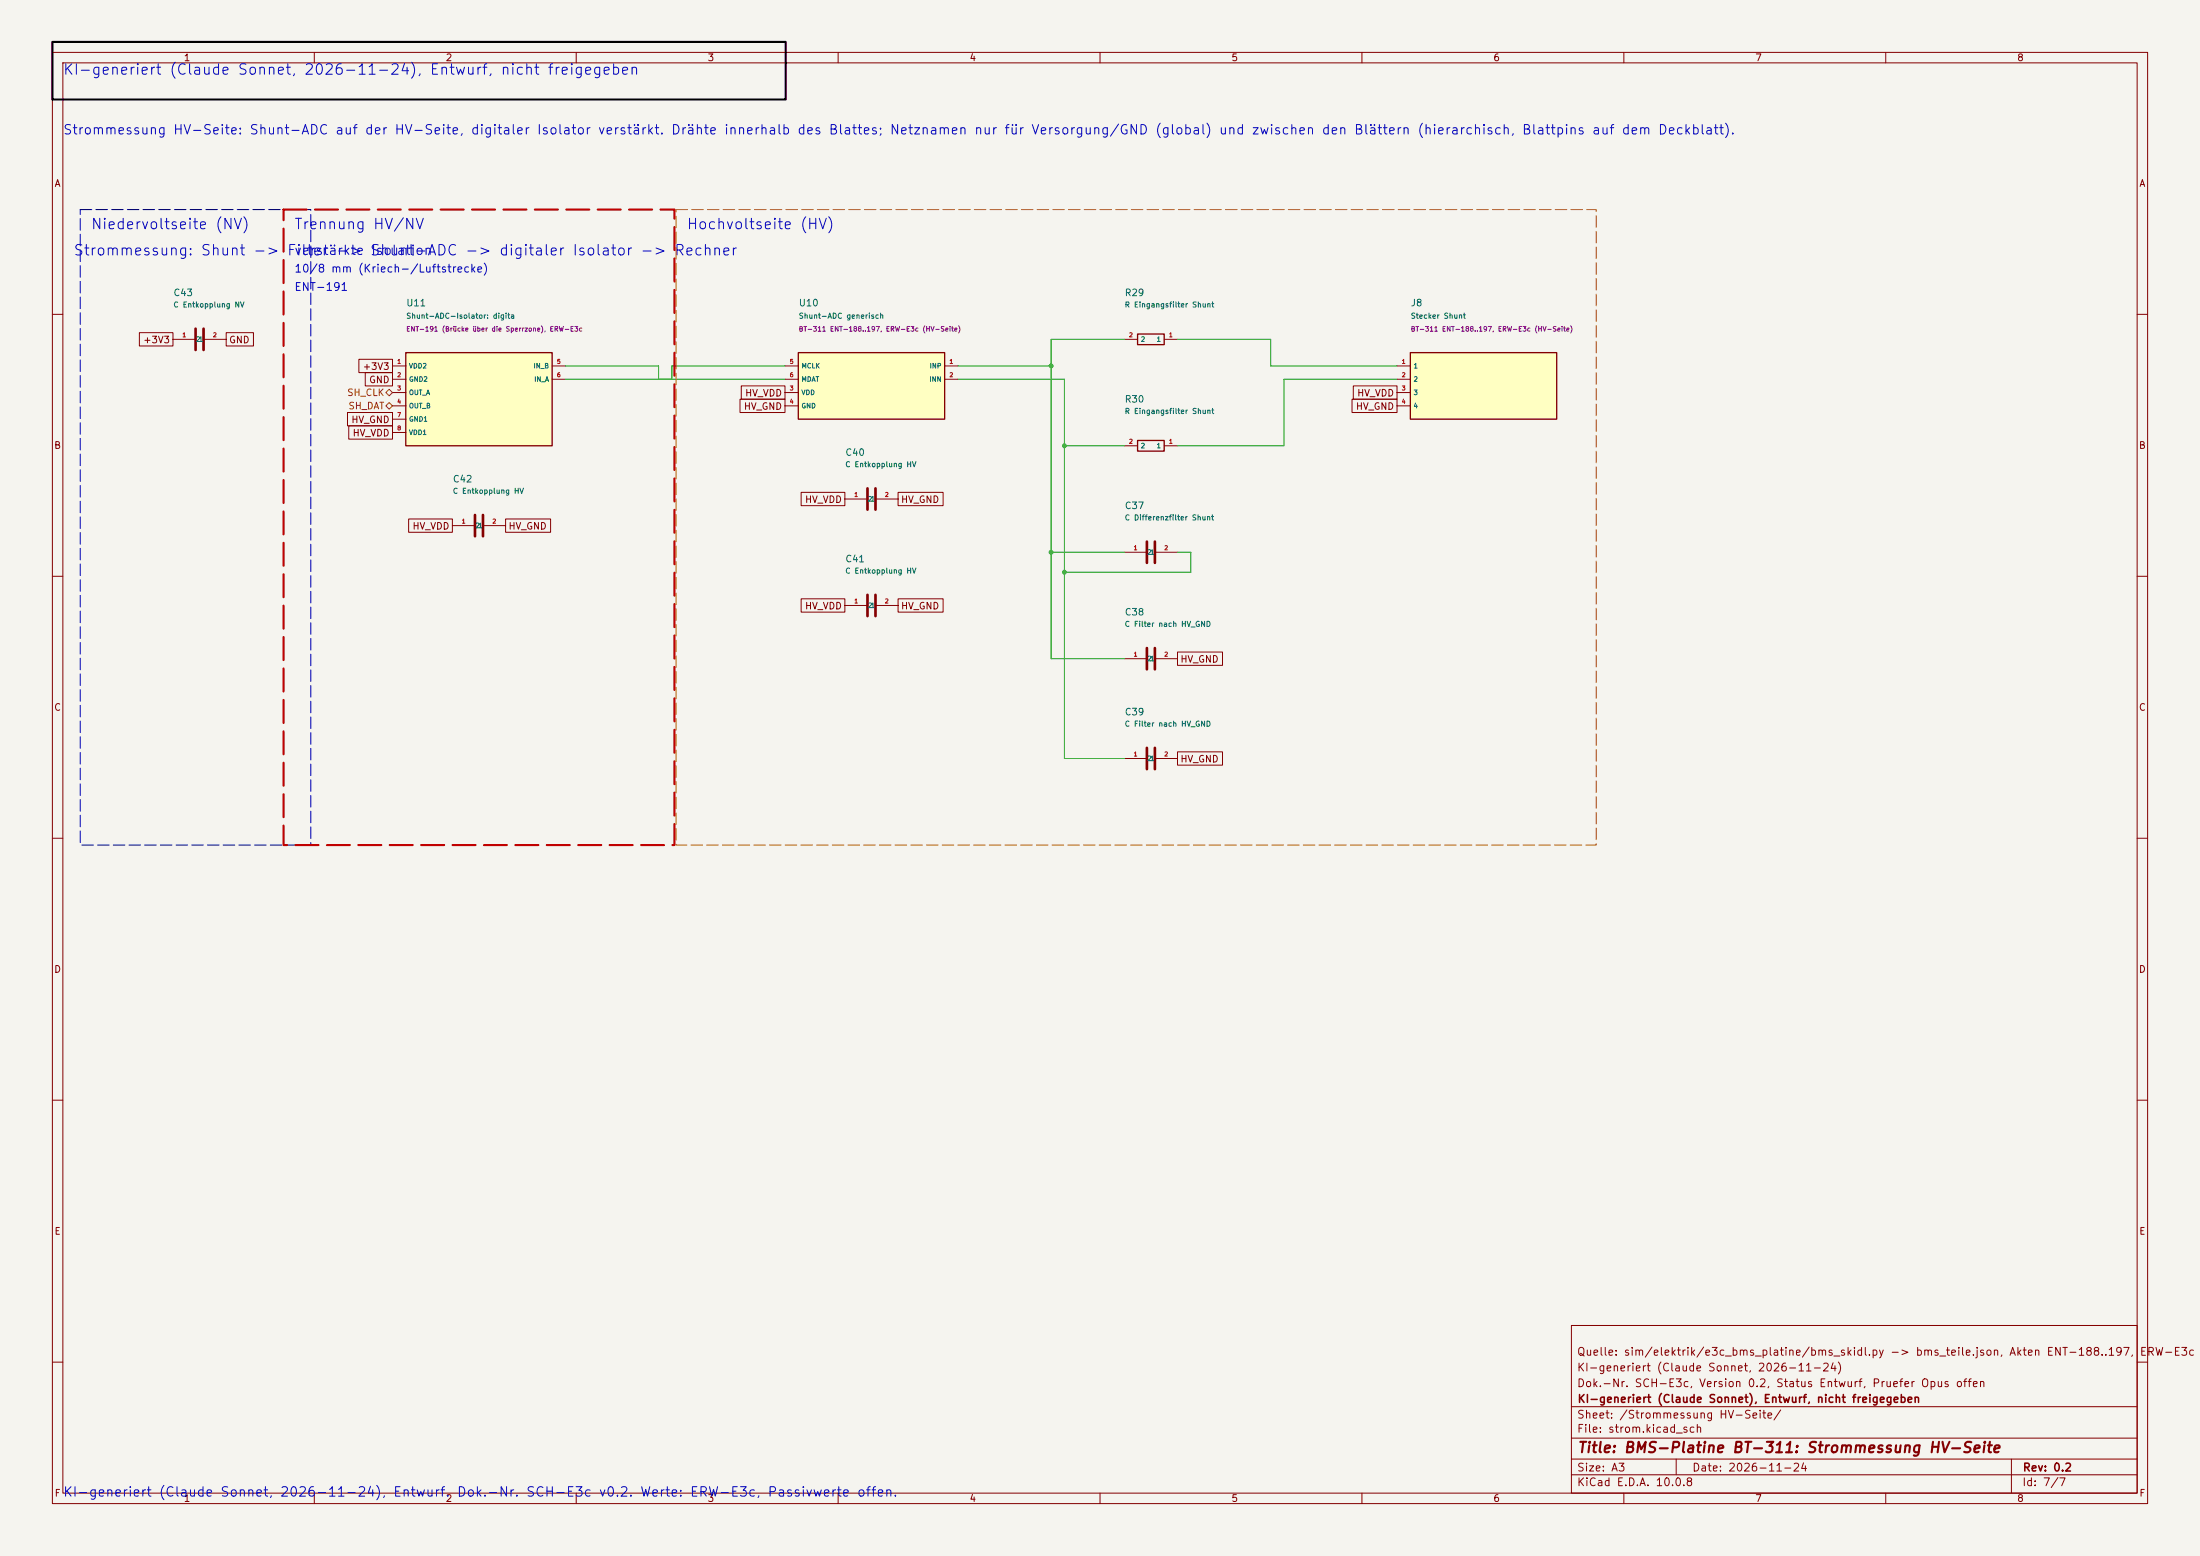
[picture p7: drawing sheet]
(kicad_sch (version 20250114) (generator "eeschema") (generator_version "10.0") (paper "A3")
(title_block (title "BMS-Platine BT-311: Strommessung HV-Seite") (date "2026-11-24") (rev "0.2") (company "KI-generiert (Claude Sonnet), Entwurf, nicht freigegeben") (comment 1 "Dok.-Nr. SCH-E3c, Version 0.2, Status Entwurf, Pruefer Opus offen") (comment 2 "KI-generiert (Claude Sonnet, 2026-11-24)") (comment 3 "Quelle: sim/elektrik/e3c_bms_platine/bms_skidl.py -> bms_teile.json, Akten ENT-188..197, ERW-E3c"))
(lib_symbols
 (symbol "bms:C43" (pin_names (offset 0.5)) (exclude_from_sim no) (in_bom yes) (on_board yes)
  (property "Reference" "U" (at 0 4.029999999999999 0) (effects (font (size 1.27 1.27))))
  (property "Value" "" (at 0 -4.029999999999999 0) (effects (font (size 1.27 1.27))))
  (property "Footprint" "" (at 0 0 0) (effects (font (size 1.27 1.27)) hide))
  (property "Datasheet" "" (at 0 0 0) (effects (font (size 1.27 1.27)) hide))
  (symbol "C43_0_1" (polyline (pts (xy -0.762 2.032) (xy -0.762 -2.032)) (stroke (width 0.508) (type default)) (fill (type none))) (polyline (pts (xy 0.762 2.032) (xy 0.762 -2.032)) (stroke (width 0.508) (type default)) (fill (type none))))
  (symbol "C43_1_1"
  (pin passive line (at -5.08 0 0) (length 4.318) (name "1" (effects (font (size 0.9 0.9)) hide)) (number "1" (effects (font (size 0.8 0.8)) hide)))
  (pin passive line (at 5.08 0 180) (length 4.318) (name "2" (effects (font (size 0.9 0.9)) hide)) (number "2" (effects (font (size 0.8 0.8)) hide)))))
 (symbol "bms:U11" (pin_names (offset 0.5)) (exclude_from_sim no) (in_bom yes) (on_board yes)
  (property "Reference" "U" (at 0 10.89 0) (effects (font (size 1.27 1.27))))
  (property "Value" "" (at 0 -10.89 0) (effects (font (size 1.27 1.27))))
  (property "Footprint" "" (at 0 0 0) (effects (font (size 1.27 1.27)) hide))
  (property "Datasheet" "" (at 0 0 0) (effects (font (size 1.27 1.27)) hide))
  (symbol "U11_0_1" (rectangle (start -13.97 -8.89) (end 13.97 8.89) (stroke (width 0.254) (type default)) (fill (type background))))
  (symbol "U11_1_1"
  (pin passive line (at -16.51 6.3500000000000005 0) (length 2.54) (name "VDD2" (effects (font (size 0.9 0.9)))) (number "1" (effects (font (size 0.8 0.8)))))
  (pin passive line (at -16.51 3.8100000000000005 0) (length 2.54) (name "GND2" (effects (font (size 0.9 0.9)))) (number "2" (effects (font (size 0.8 0.8)))))
  (pin passive line (at -16.51 1.2700000000000005 0) (length 2.54) (name "OUT_A" (effects (font (size 0.9 0.9)))) (number "3" (effects (font (size 0.8 0.8)))))
  (pin passive line (at -16.51 -1.2699999999999996 0) (length 2.54) (name "OUT_B" (effects (font (size 0.9 0.9)))) (number "4" (effects (font (size 0.8 0.8)))))
  (pin passive line (at -16.51 -3.8099999999999987 0) (length 2.54) (name "GND1" (effects (font (size 0.9 0.9)))) (number "7" (effects (font (size 0.8 0.8)))))
  (pin passive line (at -16.51 -6.35 0) (length 2.54) (name "VDD1" (effects (font (size 0.9 0.9)))) (number "8" (effects (font (size 0.8 0.8)))))
  (pin passive line (at 16.51 6.3500000000000005 180) (length 2.54) (name "IN_B" (effects (font (size 0.9 0.9)))) (number "5" (effects (font (size 0.8 0.8)))))
  (pin passive line (at 16.51 3.8100000000000005 180) (length 2.54) (name "IN_A" (effects (font (size 0.9 0.9)))) (number "6" (effects (font (size 0.8 0.8)))))))
 (symbol "bms:C42" (pin_names (offset 0.5)) (exclude_from_sim no) (in_bom yes) (on_board yes)
  (property "Reference" "U" (at 0 4.029999999999999 0) (effects (font (size 1.27 1.27))))
  (property "Value" "" (at 0 -4.029999999999999 0) (effects (font (size 1.27 1.27))))
  (property "Footprint" "" (at 0 0 0) (effects (font (size 1.27 1.27)) hide))
  (property "Datasheet" "" (at 0 0 0) (effects (font (size 1.27 1.27)) hide))
  (symbol "C42_0_1" (polyline (pts (xy -0.762 2.032) (xy -0.762 -2.032)) (stroke (width 0.508) (type default)) (fill (type none))) (polyline (pts (xy 0.762 2.032) (xy 0.762 -2.032)) (stroke (width 0.508) (type default)) (fill (type none))))
  (symbol "C42_1_1"
  (pin passive line (at -5.08 0 0) (length 4.318) (name "1" (effects (font (size 0.9 0.9)) hide)) (number "1" (effects (font (size 0.8 0.8)) hide)))
  (pin passive line (at 5.08 0 180) (length 4.318) (name "2" (effects (font (size 0.9 0.9)) hide)) (number "2" (effects (font (size 0.8 0.8)) hide)))))
 (symbol "bms:U10" (pin_names (offset 0.5)) (exclude_from_sim no) (in_bom yes) (on_board yes)
  (property "Reference" "U" (at 0 8.35 0) (effects (font (size 1.27 1.27))))
  (property "Value" "" (at 0 -8.35 0) (effects (font (size 1.27 1.27))))
  (property "Footprint" "" (at 0 0 0) (effects (font (size 1.27 1.27)) hide))
  (property "Datasheet" "" (at 0 0 0) (effects (font (size 1.27 1.27)) hide))
  (symbol "U10_0_1" (rectangle (start -13.97 -6.35) (end 13.97 6.35) (stroke (width 0.254) (type default)) (fill (type background))))
  (symbol "U10_1_1"
  (pin passive line (at -16.51 3.8099999999999996 0) (length 2.54) (name "MCLK" (effects (font (size 0.9 0.9)))) (number "5" (effects (font (size 0.8 0.8)))))
  (pin passive line (at -16.51 1.2699999999999996 0) (length 2.54) (name "MDAT" (effects (font (size 0.9 0.9)))) (number "6" (effects (font (size 0.8 0.8)))))
  (pin passive line (at -16.51 -1.2700000000000005 0) (length 2.54) (name "VDD" (effects (font (size 0.9 0.9)))) (number "3" (effects (font (size 0.8 0.8)))))
  (pin passive line (at -16.51 -3.8100000000000005 0) (length 2.54) (name "GND" (effects (font (size 0.9 0.9)))) (number "4" (effects (font (size 0.8 0.8)))))
  (pin passive line (at 16.51 3.8099999999999996 180) (length 2.54) (name "INP" (effects (font (size 0.9 0.9)))) (number "1" (effects (font (size 0.8 0.8)))))
  (pin passive line (at 16.51 1.2699999999999996 180) (length 2.54) (name "INN" (effects (font (size 0.9 0.9)))) (number "2" (effects (font (size 0.8 0.8)))))))
 (symbol "bms:C40" (pin_names (offset 0.5)) (exclude_from_sim no) (in_bom yes) (on_board yes)
  (property "Reference" "U" (at 0 4.029999999999999 0) (effects (font (size 1.27 1.27))))
  (property "Value" "" (at 0 -4.029999999999999 0) (effects (font (size 1.27 1.27))))
  (property "Footprint" "" (at 0 0 0) (effects (font (size 1.27 1.27)) hide))
  (property "Datasheet" "" (at 0 0 0) (effects (font (size 1.27 1.27)) hide))
  (symbol "C40_0_1" (polyline (pts (xy -0.762 2.032) (xy -0.762 -2.032)) (stroke (width 0.508) (type default)) (fill (type none))) (polyline (pts (xy 0.762 2.032) (xy 0.762 -2.032)) (stroke (width 0.508) (type default)) (fill (type none))))
  (symbol "C40_1_1"
  (pin passive line (at -5.08 0 0) (length 4.318) (name "1" (effects (font (size 0.9 0.9)) hide)) (number "1" (effects (font (size 0.8 0.8)) hide)))
  (pin passive line (at 5.08 0 180) (length 4.318) (name "2" (effects (font (size 0.9 0.9)) hide)) (number "2" (effects (font (size 0.8 0.8)) hide)))))
 (symbol "bms:C41" (pin_names (offset 0.5)) (exclude_from_sim no) (in_bom yes) (on_board yes)
  (property "Reference" "U" (at 0 4.029999999999999 0) (effects (font (size 1.27 1.27))))
  (property "Value" "" (at 0 -4.029999999999999 0) (effects (font (size 1.27 1.27))))
  (property "Footprint" "" (at 0 0 0) (effects (font (size 1.27 1.27)) hide))
  (property "Datasheet" "" (at 0 0 0) (effects (font (size 1.27 1.27)) hide))
  (symbol "C41_0_1" (polyline (pts (xy -0.762 2.032) (xy -0.762 -2.032)) (stroke (width 0.508) (type default)) (fill (type none))) (polyline (pts (xy 0.762 2.032) (xy 0.762 -2.032)) (stroke (width 0.508) (type default)) (fill (type none))))
  (symbol "C41_1_1"
  (pin passive line (at -5.08 0 0) (length 4.318) (name "1" (effects (font (size 0.9 0.9)) hide)) (number "1" (effects (font (size 0.8 0.8)) hide)))
  (pin passive line (at 5.08 0 180) (length 4.318) (name "2" (effects (font (size 0.9 0.9)) hide)) (number "2" (effects (font (size 0.8 0.8)) hide)))))
 (symbol "bms:R29" (pin_names (offset 0.5)) (exclude_from_sim no) (in_bom yes) (on_board yes)
  (property "Reference" "U" (at 0 4.029999999999999 0) (effects (font (size 1.27 1.27))))
  (property "Value" "" (at 0 -4.029999999999999 0) (effects (font (size 1.27 1.27))))
  (property "Footprint" "" (at 0 0 0) (effects (font (size 1.27 1.27)) hide))
  (property "Datasheet" "" (at 0 0 0) (effects (font (size 1.27 1.27)) hide))
  (symbol "R29_0_1" (rectangle (start -2.54 -1.016) (end 2.54 1.016) (stroke (width 0.254) (type default)) (fill (type none))))
  (symbol "R29_1_1"
  (pin passive line (at -5.08 0 0) (length 2.54) (name "2" (effects (font (size 0.9 0.9)) hide)) (number "2" (effects (font (size 0.8 0.8)) hide)))
  (pin passive line (at 5.08 0 180) (length 2.54) (name "1" (effects (font (size 0.9 0.9)) hide)) (number "1" (effects (font (size 0.8 0.8)) hide)))))
 (symbol "bms:R30" (pin_names (offset 0.5)) (exclude_from_sim no) (in_bom yes) (on_board yes)
  (property "Reference" "U" (at 0 4.029999999999999 0) (effects (font (size 1.27 1.27))))
  (property "Value" "" (at 0 -4.029999999999999 0) (effects (font (size 1.27 1.27))))
  (property "Footprint" "" (at 0 0 0) (effects (font (size 1.27 1.27)) hide))
  (property "Datasheet" "" (at 0 0 0) (effects (font (size 1.27 1.27)) hide))
  (symbol "R30_0_1" (rectangle (start -2.54 -1.016) (end 2.54 1.016) (stroke (width 0.254) (type default)) (fill (type none))))
  (symbol "R30_1_1"
  (pin passive line (at -5.08 0 0) (length 2.54) (name "2" (effects (font (size 0.9 0.9)) hide)) (number "2" (effects (font (size 0.8 0.8)) hide)))
  (pin passive line (at 5.08 0 180) (length 2.54) (name "1" (effects (font (size 0.9 0.9)) hide)) (number "1" (effects (font (size 0.8 0.8)) hide)))))
 (symbol "bms:C37" (pin_names (offset 0.5)) (exclude_from_sim no) (in_bom yes) (on_board yes)
  (property "Reference" "U" (at 0 4.029999999999999 0) (effects (font (size 1.27 1.27))))
  (property "Value" "" (at 0 -4.029999999999999 0) (effects (font (size 1.27 1.27))))
  (property "Footprint" "" (at 0 0 0) (effects (font (size 1.27 1.27)) hide))
  (property "Datasheet" "" (at 0 0 0) (effects (font (size 1.27 1.27)) hide))
  (symbol "C37_0_1" (polyline (pts (xy -0.762 2.032) (xy -0.762 -2.032)) (stroke (width 0.508) (type default)) (fill (type none))) (polyline (pts (xy 0.762 2.032) (xy 0.762 -2.032)) (stroke (width 0.508) (type default)) (fill (type none))))
  (symbol "C37_1_1"
  (pin passive line (at -5.08 0 0) (length 4.318) (name "1" (effects (font (size 0.9 0.9)) hide)) (number "1" (effects (font (size 0.8 0.8)) hide)))
  (pin passive line (at 5.08 0 180) (length 4.318) (name "2" (effects (font (size 0.9 0.9)) hide)) (number "2" (effects (font (size 0.8 0.8)) hide)))))
 (symbol "bms:C38" (pin_names (offset 0.5)) (exclude_from_sim no) (in_bom yes) (on_board yes)
  (property "Reference" "U" (at 0 4.029999999999999 0) (effects (font (size 1.27 1.27))))
  (property "Value" "" (at 0 -4.029999999999999 0) (effects (font (size 1.27 1.27))))
  (property "Footprint" "" (at 0 0 0) (effects (font (size 1.27 1.27)) hide))
  (property "Datasheet" "" (at 0 0 0) (effects (font (size 1.27 1.27)) hide))
  (symbol "C38_0_1" (polyline (pts (xy -0.762 2.032) (xy -0.762 -2.032)) (stroke (width 0.508) (type default)) (fill (type none))) (polyline (pts (xy 0.762 2.032) (xy 0.762 -2.032)) (stroke (width 0.508) (type default)) (fill (type none))))
  (symbol "C38_1_1"
  (pin passive line (at -5.08 0 0) (length 4.318) (name "1" (effects (font (size 0.9 0.9)) hide)) (number "1" (effects (font (size 0.8 0.8)) hide)))
  (pin passive line (at 5.08 0 180) (length 4.318) (name "2" (effects (font (size 0.9 0.9)) hide)) (number "2" (effects (font (size 0.8 0.8)) hide)))))
 (symbol "bms:C39" (pin_names (offset 0.5)) (exclude_from_sim no) (in_bom yes) (on_board yes)
  (property "Reference" "U" (at 0 4.029999999999999 0) (effects (font (size 1.27 1.27))))
  (property "Value" "" (at 0 -4.029999999999999 0) (effects (font (size 1.27 1.27))))
  (property "Footprint" "" (at 0 0 0) (effects (font (size 1.27 1.27)) hide))
  (property "Datasheet" "" (at 0 0 0) (effects (font (size 1.27 1.27)) hide))
  (symbol "C39_0_1" (polyline (pts (xy -0.762 2.032) (xy -0.762 -2.032)) (stroke (width 0.508) (type default)) (fill (type none))) (polyline (pts (xy 0.762 2.032) (xy 0.762 -2.032)) (stroke (width 0.508) (type default)) (fill (type none))))
  (symbol "C39_1_1"
  (pin passive line (at -5.08 0 0) (length 4.318) (name "1" (effects (font (size 0.9 0.9)) hide)) (number "1" (effects (font (size 0.8 0.8)) hide)))
  (pin passive line (at 5.08 0 180) (length 4.318) (name "2" (effects (font (size 0.9 0.9)) hide)) (number "2" (effects (font (size 0.8 0.8)) hide)))))
 (symbol "bms:J8" (pin_names (offset 0.5)) (exclude_from_sim no) (in_bom yes) (on_board yes)
  (property "Reference" "U" (at 0 8.35 0) (effects (font (size 1.27 1.27))))
  (property "Value" "" (at 0 -8.35 0) (effects (font (size 1.27 1.27))))
  (property "Footprint" "" (at 0 0 0) (effects (font (size 1.27 1.27)) hide))
  (property "Datasheet" "" (at 0 0 0) (effects (font (size 1.27 1.27)) hide))
  (symbol "J8_0_1" (rectangle (start -13.97 -6.35) (end 13.97 6.35) (stroke (width 0.254) (type default)) (fill (type background))))
  (symbol "J8_1_1"
  (pin passive line (at -16.51 3.8099999999999996 0) (length 2.54) (name "1" (effects (font (size 0.9 0.9)))) (number "1" (effects (font (size 0.8 0.8)))))
  (pin passive line (at -16.51 1.2699999999999996 0) (length 2.54) (name "2" (effects (font (size 0.9 0.9)))) (number "2" (effects (font (size 0.8 0.8)))))
  (pin passive line (at -16.51 -1.2700000000000005 0) (length 2.54) (name "3" (effects (font (size 0.9 0.9)))) (number "3" (effects (font (size 0.8 0.8)))))
  (pin passive line (at -16.51 -3.8100000000000005 0) (length 2.54) (name "4" (effects (font (size 0.9 0.9)))) (number "4" (effects (font (size 0.8 0.8))))))))
(text "Strommessung HV-Seite: Shunt-ADC auf der HV-Seite, digitaler Isolator verstärkt. Drähte innerhalb des Blattes; Netznamen nur für Versorgung/GND (global) und zwischen den Blättern (hierarchisch, Blattpins auf dem Deckblatt)." (exclude_from_sim no) (at 12 25 0) (effects (font (size 1.8 1.8)) (justify left)))
(text "Strommessung: Shunt -> Filter -> Shunt-ADC -> digitaler Isolator -> Rechner" (exclude_from_sim no) (at 14 48 0) (effects (font (size 2.0 2.0)) (justify left)))
(symbol (lib_id "bms:C43") (at 38.1 64.77 0) (unit 1) (exclude_from_sim no) (in_bom yes) (on_board yes) (dnp no) (fields_autoplaced yes)
(property "Reference" "C43" (at 33.02 55.87 0) (effects (font (size 1.27 1.27)) (justify left)))
(property "Value" "C Entkopplung NV" (at 33.02 58.169999999999995 0) (effects (font (size 1.0 1.0)) (justify left)))
(property "Footprint" "Capacitor_SMD:C_0603_1608Metric" (at 38.1 64.77 0) (effects (font (size 1.27 1.27)) hide))
(property "Datasheet" "" (at 38.1 64.77 0) (effects (font (size 1.27 1.27)) hide))
(property "Tag" "C_ISO1_NV" (at 38.1 64.77 0) (effects (font (size 1.0 1.0)) hide))
(property "Akte" "BT-311 ENT-188..197, ERW-E3c" (at 33.02 59.97 0) (effects (font (size 0.9 0.9)) (justify left) hide))
(pin "1")(pin "2"))
(symbol (lib_id "bms:U11") (at 91.44 76.2 0) (unit 1) (exclude_from_sim no) (in_bom yes) (on_board yes) (dnp no) (fields_autoplaced yes)
(property "Reference" "U11" (at 77.47 57.81 0) (effects (font (size 1.27 1.27)) (justify left)))
(property "Value" "Shunt-ADC-Isolator: digita" (at 77.47 60.31 0) (effects (font (size 1.0 1.0)) (justify left)))
(property "Footprint" "E3c:ISO_Bruecke_8" (at 91.44 76.2 0) (effects (font (size 1.27 1.27)) hide))
(property "Datasheet" "" (at 91.44 76.2 0) (effects (font (size 1.27 1.27)) hide))
(property "Tag" "U_ISO_SHUNT" (at 91.44 76.2 0) (effects (font (size 1.0 1.0)) hide))
(property "Akte" "ENT-191 (Brücke über die Sperrzone), ERW-E3c" (at 77.47 62.81 0) (effects (font (size 0.9 0.9)) (justify left)))
(pin "1")(pin "2")(pin "3")(pin "4")(pin "7")(pin "8")(pin "5")(pin "6"))
(symbol (lib_id "bms:C42") (at 91.44 100.33 0) (unit 1) (exclude_from_sim no) (in_bom yes) (on_board yes) (dnp no) (fields_autoplaced yes)
(property "Reference" "C42" (at 86.36 91.42999999999999 0) (effects (font (size 1.27 1.27)) (justify left)))
(property "Value" "C Entkopplung HV" (at 86.36 93.73 0) (effects (font (size 1.0 1.0)) (justify left)))
(property "Footprint" "Capacitor_SMD:C_0603_1608Metric" (at 91.44 100.33 0) (effects (font (size 1.27 1.27)) hide))
(property "Datasheet" "" (at 91.44 100.33 0) (effects (font (size 1.27 1.27)) hide))
(property "Tag" "C_ISO1_HV" (at 91.44 100.33 0) (effects (font (size 1.0 1.0)) hide))
(property "Akte" "BT-311 ENT-188..197, ERW-E3c (HV-Seite)" (at 86.36 95.53 0) (effects (font (size 0.9 0.9)) (justify left) hide))
(pin "1")(pin "2"))
(symbol (lib_id "bms:U10") (at 166.37 73.66 0) (unit 1) (exclude_from_sim no) (in_bom yes) (on_board yes) (dnp no) (fields_autoplaced yes)
(property "Reference" "U10" (at 152.4 57.81 0) (effects (font (size 1.27 1.27)) (justify left)))
(property "Value" "Shunt-ADC generisch" (at 152.4 60.31 0) (effects (font (size 1.0 1.0)) (justify left)))
(property "Footprint" "Package_SO:SOIC-16_3.9x9.9mm_P1.27mm" (at 166.37 73.66 0) (effects (font (size 1.27 1.27)) hide))
(property "Datasheet" "" (at 166.37 73.66 0) (effects (font (size 1.27 1.27)) hide))
(property "Tag" "U_ADC" (at 166.37 73.66 0) (effects (font (size 1.0 1.0)) hide))
(property "Akte" "BT-311 ENT-188..197, ERW-E3c (HV-Seite)" (at 152.4 62.81 0) (effects (font (size 0.9 0.9)) (justify left)))
(pin "5")(pin "6")(pin "3")(pin "4")(pin "1")(pin "2"))
(symbol (lib_id "bms:C40") (at 166.37 95.25 0) (unit 1) (exclude_from_sim no) (in_bom yes) (on_board yes) (dnp no) (fields_autoplaced yes)
(property "Reference" "C40" (at 161.29 86.35 0) (effects (font (size 1.27 1.27)) (justify left)))
(property "Value" "C Entkopplung HV" (at 161.29 88.65 0) (effects (font (size 1.0 1.0)) (justify left)))
(property "Footprint" "Capacitor_SMD:C_0603_1608Metric" (at 166.37 95.25 0) (effects (font (size 1.27 1.27)) hide))
(property "Datasheet" "" (at 166.37 95.25 0) (effects (font (size 1.27 1.27)) hide))
(property "Tag" "C_ADC0" (at 166.37 95.25 0) (effects (font (size 1.0 1.0)) hide))
(property "Akte" "BT-311 ENT-188..197, ERW-E3c (HV-Seite)" (at 161.29 90.45 0) (effects (font (size 0.9 0.9)) (justify left) hide))
(pin "1")(pin "2"))
(symbol (lib_id "bms:C41") (at 166.37 115.57 0) (unit 1) (exclude_from_sim no) (in_bom yes) (on_board yes) (dnp no) (fields_autoplaced yes)
(property "Reference" "C41" (at 161.29 106.66999999999999 0) (effects (font (size 1.27 1.27)) (justify left)))
(property "Value" "C Entkopplung HV" (at 161.29 108.97 0) (effects (font (size 1.0 1.0)) (justify left)))
(property "Footprint" "Capacitor_SMD:C_0603_1608Metric" (at 166.37 115.57 0) (effects (font (size 1.27 1.27)) hide))
(property "Datasheet" "" (at 166.37 115.57 0) (effects (font (size 1.27 1.27)) hide))
(property "Tag" "C_ADC1" (at 166.37 115.57 0) (effects (font (size 1.0 1.0)) hide))
(property "Akte" "BT-311 ENT-188..197, ERW-E3c (HV-Seite)" (at 161.29 110.77 0) (effects (font (size 0.9 0.9)) (justify left) hide))
(pin "1")(pin "2"))
(symbol (lib_id "bms:R29") (at 219.71 64.77 0) (unit 1) (exclude_from_sim no) (in_bom yes) (on_board yes) (dnp no) (fields_autoplaced yes)
(property "Reference" "R29" (at 214.63 55.87 0) (effects (font (size 1.27 1.27)) (justify left)))
(property "Value" "R Eingangsfilter Shunt" (at 214.63 58.169999999999995 0) (effects (font (size 1.0 1.0)) (justify left)))
(property "Footprint" "Resistor_SMD:R_0603_1608Metric" (at 219.71 64.77 0) (effects (font (size 1.27 1.27)) hide))
(property "Datasheet" "" (at 219.71 64.77 0) (effects (font (size 1.27 1.27)) hide))
(property "Tag" "R_SHF0" (at 219.71 64.77 0) (effects (font (size 1.0 1.0)) hide))
(property "Akte" "BT-311 ENT-188..197, ERW-E3c (HV-Seite)" (at 214.63 59.97 0) (effects (font (size 0.9 0.9)) (justify left) hide))
(pin "1")(pin "2"))
(symbol (lib_id "bms:R30") (at 219.71 85.09 0) (unit 1) (exclude_from_sim no) (in_bom yes) (on_board yes) (dnp no) (fields_autoplaced yes)
(property "Reference" "R30" (at 214.63 76.19 0) (effects (font (size 1.27 1.27)) (justify left)))
(property "Value" "R Eingangsfilter Shunt" (at 214.63 78.49000000000001 0) (effects (font (size 1.0 1.0)) (justify left)))
(property "Footprint" "Resistor_SMD:R_0603_1608Metric" (at 219.71 85.09 0) (effects (font (size 1.27 1.27)) hide))
(property "Datasheet" "" (at 219.71 85.09 0) (effects (font (size 1.27 1.27)) hide))
(property "Tag" "R_SHF1" (at 219.71 85.09 0) (effects (font (size 1.0 1.0)) hide))
(property "Akte" "BT-311 ENT-188..197, ERW-E3c (HV-Seite)" (at 214.63 80.29 0) (effects (font (size 0.9 0.9)) (justify left) hide))
(pin "1")(pin "2"))
(symbol (lib_id "bms:C37") (at 219.71 105.41 0) (unit 1) (exclude_from_sim no) (in_bom yes) (on_board yes) (dnp no) (fields_autoplaced yes)
(property "Reference" "C37" (at 214.63 96.50999999999999 0) (effects (font (size 1.27 1.27)) (justify left)))
(property "Value" "C Differenzfilter Shunt" (at 214.63 98.81 0) (effects (font (size 1.0 1.0)) (justify left)))
(property "Footprint" "Capacitor_SMD:C_0603_1608Metric" (at 219.71 105.41 0) (effects (font (size 1.27 1.27)) hide))
(property "Datasheet" "" (at 219.71 105.41 0) (effects (font (size 1.27 1.27)) hide))
(property "Tag" "C_SHF_D" (at 219.71 105.41 0) (effects (font (size 1.0 1.0)) hide))
(property "Akte" "BT-311 ENT-188..197, ERW-E3c (HV-Seite)" (at 214.63 100.61 0) (effects (font (size 0.9 0.9)) (justify left) hide))
(pin "1")(pin "2"))
(symbol (lib_id "bms:C38") (at 219.71 125.73 0) (unit 1) (exclude_from_sim no) (in_bom yes) (on_board yes) (dnp no) (fields_autoplaced yes)
(property "Reference" "C38" (at 214.63 116.83 0) (effects (font (size 1.27 1.27)) (justify left)))
(property "Value" "C Filter nach HV_GND" (at 214.63 119.13000000000001 0) (effects (font (size 1.0 1.0)) (justify left)))
(property "Footprint" "Capacitor_SMD:C_0603_1608Metric" (at 219.71 125.73 0) (effects (font (size 1.27 1.27)) hide))
(property "Datasheet" "" (at 219.71 125.73 0) (effects (font (size 1.27 1.27)) hide))
(property "Tag" "C_SHF0" (at 219.71 125.73 0) (effects (font (size 1.0 1.0)) hide))
(property "Akte" "BT-311 ENT-188..197, ERW-E3c (HV-Seite)" (at 214.63 120.93 0) (effects (font (size 0.9 0.9)) (justify left) hide))
(pin "1")(pin "2"))
(symbol (lib_id "bms:C39") (at 219.71 144.78 0) (unit 1) (exclude_from_sim no) (in_bom yes) (on_board yes) (dnp no) (fields_autoplaced yes)
(property "Reference" "C39" (at 214.63 135.88 0) (effects (font (size 1.27 1.27)) (justify left)))
(property "Value" "C Filter nach HV_GND" (at 214.63 138.18 0) (effects (font (size 1.0 1.0)) (justify left)))
(property "Footprint" "Capacitor_SMD:C_0603_1608Metric" (at 219.71 144.78 0) (effects (font (size 1.27 1.27)) hide))
(property "Datasheet" "" (at 219.71 144.78 0) (effects (font (size 1.27 1.27)) hide))
(property "Tag" "C_SHF1" (at 219.71 144.78 0) (effects (font (size 1.0 1.0)) hide))
(property "Akte" "BT-311 ENT-188..197, ERW-E3c (HV-Seite)" (at 214.63 139.98 0) (effects (font (size 0.9 0.9)) (justify left) hide))
(pin "1")(pin "2"))
(symbol (lib_id "bms:J8") (at 283.21 73.66 0) (unit 1) (exclude_from_sim no) (in_bom yes) (on_board yes) (dnp no) (fields_autoplaced yes)
(property "Reference" "J8" (at 269.23999999999995 57.81 0) (effects (font (size 1.27 1.27)) (justify left)))
(property "Value" "Stecker Shunt" (at 269.23999999999995 60.31 0) (effects (font (size 1.0 1.0)) (justify left)))
(property "Footprint" "Connector_JST:JST_SH_SM04B-SRSS-TB_1x04-1MP_P1.00mm_Horizontal" (at 283.21 73.66 0) (effects (font (size 1.27 1.27)) hide))
(property "Datasheet" "" (at 283.21 73.66 0) (effects (font (size 1.27 1.27)) hide))
(property "Tag" "J_SHUNT" (at 283.21 73.66 0) (effects (font (size 1.0 1.0)) hide))
(property "Akte" "BT-311 ENT-188..197, ERW-E3c (HV-Seite)" (at 269.23999999999995 62.81 0) (effects (font (size 0.9 0.9)) (justify left)))
(pin "1")(pin "2")(pin "3")(pin "4"))
(wire (pts (xy 107.95 69.85) (xy 125.73 69.85)) (stroke (width 0) (type default)))
(wire (pts (xy 149.86 72.39) (xy 125.73 72.39)) (stroke (width 0) (type default)))
(wire (pts (xy 125.73 69.85) (xy 125.73 72.39)) (stroke (width 0) (type default)))
(wire (pts (xy 107.95 72.39) (xy 128.27 72.39)) (stroke (width 0) (type default)))
(wire (pts (xy 149.86 69.85) (xy 128.27 69.85)) (stroke (width 0) (type default)))
(wire (pts (xy 128.27 69.85) (xy 128.27 72.39)) (stroke (width 0) (type default)))
(wire (pts (xy 182.88 69.85) (xy 200.66 69.85)) (stroke (width 0) (type default)))
(wire (pts (xy 214.63 64.77) (xy 200.66 64.77)) (stroke (width 0) (type default)))
(wire (pts (xy 214.63 105.41) (xy 200.66 105.41)) (stroke (width 0) (type default)))
(wire (pts (xy 214.63 125.73) (xy 200.66 125.73)) (stroke (width 0) (type default)))
(wire (pts (xy 200.66 64.77) (xy 200.66 69.85)) (stroke (width 0) (type default)))
(wire (pts (xy 200.66 69.85) (xy 200.66 105.41)) (stroke (width 0) (type default)))
(wire (pts (xy 200.66 105.41) (xy 200.66 125.73)) (stroke (width 0) (type default)))
(junction (at 200.66 69.85) (diameter 0) (color 0 0 0 0))
(junction (at 200.66 105.41) (diameter 0) (color 0 0 0 0))
(wire (pts (xy 182.88 72.39) (xy 203.2 72.39)) (stroke (width 0) (type default)))
(wire (pts (xy 214.63 85.09) (xy 203.2 85.09)) (stroke (width 0) (type default)))
(wire (pts (xy 224.79 105.41) (xy 227.33 105.41)) (stroke (width 0) (type default)))
(wire (pts (xy 227.33 105.41) (xy 227.33 109.22)) (stroke (width 0) (type default)))
(wire (pts (xy 227.33 109.22) (xy 203.2 109.22)) (stroke (width 0) (type default)))
(wire (pts (xy 214.63 144.78) (xy 203.2 144.78)) (stroke (width 0) (type default)))
(wire (pts (xy 203.2 72.39) (xy 203.2 85.09)) (stroke (width 0) (type default)))
(wire (pts (xy 203.2 85.09) (xy 203.2 109.22)) (stroke (width 0) (type default)))
(wire (pts (xy 203.2 109.22) (xy 203.2 144.78)) (stroke (width 0) (type default)))
(junction (at 203.2 85.09) (diameter 0) (color 0 0 0 0))
(junction (at 203.2 109.22) (diameter 0) (color 0 0 0 0))
(wire (pts (xy 224.79 64.77) (xy 242.57 64.77)) (stroke (width 0) (type default)))
(wire (pts (xy 266.7 69.85) (xy 242.57 69.85)) (stroke (width 0) (type default)))
(wire (pts (xy 242.57 64.77) (xy 242.57 69.85)) (stroke (width 0) (type default)))
(wire (pts (xy 224.79 85.09) (xy 245.11 85.09)) (stroke (width 0) (type default)))
(wire (pts (xy 266.7 72.39) (xy 245.11 72.39)) (stroke (width 0) (type default)))
(wire (pts (xy 245.11 72.39) (xy 245.11 85.09)) (stroke (width 0) (type default)))
(global_label "+3V3" (shape passive) (at 33.02 64.77 180) (fields_autoplaced yes) (effects (font (size 1.27 1.27)) (justify right)) (property "Intersheetrefs" "${INTERSHEET_REFS}" (at 33.02 64.77 0) (effects (font (size 1.27 1.27)) hide)))
(global_label "GND" (shape passive) (at 43.18 64.77 0) (fields_autoplaced yes) (effects (font (size 1.27 1.27)) (justify left)) (property "Intersheetrefs" "${INTERSHEET_REFS}" (at 43.18 64.77 0) (effects (font (size 1.27 1.27)) hide)))
(global_label "+3V3" (shape passive) (at 74.93 69.85 180) (fields_autoplaced yes) (effects (font (size 1.27 1.27)) (justify right)) (property "Intersheetrefs" "${INTERSHEET_REFS}" (at 74.93 69.85 0) (effects (font (size 1.27 1.27)) hide)))
(global_label "GND" (shape passive) (at 74.93 72.39 180) (fields_autoplaced yes) (effects (font (size 1.27 1.27)) (justify right)) (property "Intersheetrefs" "${INTERSHEET_REFS}" (at 74.93 72.39 0) (effects (font (size 1.27 1.27)) hide)))
(hierarchical_label "SH_CLK" (shape bidirectional) (at 74.93 74.93 180) (effects (font (size 1.27 1.27)) (justify right)))
(hierarchical_label "SH_DAT" (shape bidirectional) (at 74.93 77.47 180) (effects (font (size 1.27 1.27)) (justify right)))
(global_label "HV_GND" (shape passive) (at 74.93 80.01 180) (fields_autoplaced yes) (effects (font (size 1.27 1.27)) (justify right)) (property "Intersheetrefs" "${INTERSHEET_REFS}" (at 74.93 80.01 0) (effects (font (size 1.27 1.27)) hide)))
(global_label "HV_VDD" (shape passive) (at 74.93 82.55 180) (fields_autoplaced yes) (effects (font (size 1.27 1.27)) (justify right)) (property "Intersheetrefs" "${INTERSHEET_REFS}" (at 74.93 82.55 0) (effects (font (size 1.27 1.27)) hide)))
(global_label "HV_VDD" (shape passive) (at 86.36 100.33 180) (fields_autoplaced yes) (effects (font (size 1.27 1.27)) (justify right)) (property "Intersheetrefs" "${INTERSHEET_REFS}" (at 86.36 100.33 0) (effects (font (size 1.27 1.27)) hide)))
(global_label "HV_GND" (shape passive) (at 96.52 100.33 0) (fields_autoplaced yes) (effects (font (size 1.27 1.27)) (justify left)) (property "Intersheetrefs" "${INTERSHEET_REFS}" (at 96.52 100.33 0) (effects (font (size 1.27 1.27)) hide)))
(global_label "HV_VDD" (shape passive) (at 149.86 74.93 180) (fields_autoplaced yes) (effects (font (size 1.27 1.27)) (justify right)) (property "Intersheetrefs" "${INTERSHEET_REFS}" (at 149.86 74.93 0) (effects (font (size 1.27 1.27)) hide)))
(global_label "HV_GND" (shape passive) (at 149.86 77.47 180) (fields_autoplaced yes) (effects (font (size 1.27 1.27)) (justify right)) (property "Intersheetrefs" "${INTERSHEET_REFS}" (at 149.86 77.47 0) (effects (font (size 1.27 1.27)) hide)))
(global_label "HV_VDD" (shape passive) (at 161.29 95.25 180) (fields_autoplaced yes) (effects (font (size 1.27 1.27)) (justify right)) (property "Intersheetrefs" "${INTERSHEET_REFS}" (at 161.29 95.25 0) (effects (font (size 1.27 1.27)) hide)))
(global_label "HV_GND" (shape passive) (at 171.45 95.25 0) (fields_autoplaced yes) (effects (font (size 1.27 1.27)) (justify left)) (property "Intersheetrefs" "${INTERSHEET_REFS}" (at 171.45 95.25 0) (effects (font (size 1.27 1.27)) hide)))
(global_label "HV_VDD" (shape passive) (at 161.29 115.57 180) (fields_autoplaced yes) (effects (font (size 1.27 1.27)) (justify right)) (property "Intersheetrefs" "${INTERSHEET_REFS}" (at 161.29 115.57 0) (effects (font (size 1.27 1.27)) hide)))
(global_label "HV_GND" (shape passive) (at 171.45 115.57 0) (fields_autoplaced yes) (effects (font (size 1.27 1.27)) (justify left)) (property "Intersheetrefs" "${INTERSHEET_REFS}" (at 171.45 115.57 0) (effects (font (size 1.27 1.27)) hide)))
(global_label "HV_GND" (shape passive) (at 224.79 125.73 0) (fields_autoplaced yes) (effects (font (size 1.27 1.27)) (justify left)) (property "Intersheetrefs" "${INTERSHEET_REFS}" (at 224.79 125.73 0) (effects (font (size 1.27 1.27)) hide)))
(global_label "HV_GND" (shape passive) (at 224.79 144.78 0) (fields_autoplaced yes) (effects (font (size 1.27 1.27)) (justify left)) (property "Intersheetrefs" "${INTERSHEET_REFS}" (at 224.79 144.78 0) (effects (font (size 1.27 1.27)) hide)))
(global_label "HV_VDD" (shape passive) (at 266.7 74.93 180) (fields_autoplaced yes) (effects (font (size 1.27 1.27)) (justify right)) (property "Intersheetrefs" "${INTERSHEET_REFS}" (at 266.7 74.93 0) (effects (font (size 1.27 1.27)) hide)))
(global_label "HV_GND" (shape passive) (at 266.7 77.47 180) (fields_autoplaced yes) (effects (font (size 1.27 1.27)) (justify right)) (property "Intersheetrefs" "${INTERSHEET_REFS}" (at 266.7 77.47 0) (effects (font (size 1.27 1.27)) hide)))
(rectangle (start 15.32 40) (end 59.33 161.3) (stroke (width 0.2) (type dash) (color 0 0 150 1)) (fill (type none)))
(text "Niedervoltseite (NV)" (exclude_from_sim no) (at 17.32 43 0) (effects (font (size 2.0 2.0)) (justify left)))
(rectangle (start 54.129999999999995 40) (end 128.75 161.3) (stroke (width 0.4) (type dash) (color 194 0 0 1)) (fill (type none)))
(text "Trennung HV/NV" (exclude_from_sim no) (at 56.129999999999995 43 0) (effects (font (size 2.0 2.0)) (justify left)))
(text "verstärkte Isolation" (exclude_from_sim no) (at 56.129999999999995 48 0) (effects (font (size 1.8 1.8)) (justify left)))
(text "10/8 mm (Kriech-/Luftstrecke)" (exclude_from_sim no) (at 56.129999999999995 51.5 0) (effects (font (size 1.5 1.5)) (justify left)))
(text "ENT-191" (exclude_from_sim no) (at 56.129999999999995 55 0) (effects (font (size 1.5 1.5)) (justify left)))
(rectangle (start 129.06 40) (end 304.71999999999997 161.3) (stroke (width 0.2) (type dash) (color 180 100 0 1)) (fill (type none)))
(text "Hochvoltseite (HV)" (exclude_from_sim no) (at 131.06 43 0) (effects (font (size 2.0 2.0)) (justify left)))
(rectangle (start 10 8) (end 150 19) (stroke (width 0.4) (type solid) (color 0 0 0 1)) (fill (type none)))
(text "KI-generiert (Claude Sonnet, 2026-11-24), Entwurf, nicht freigegeben" (exclude_from_sim no) (at 12 13.5 0) (effects (font (size 2.0 2.0)) (justify left)))
(text "KI-generiert (Claude Sonnet, 2026-11-24), Entwurf. Dok.-Nr. SCH-E3c v0.2. Werte: ERW-E3c, Passivwerte offen." (exclude_from_sim no) (at 12 285 0) (effects (font (size 1.8 1.8)) (justify left)))
(embedded_fonts no))
